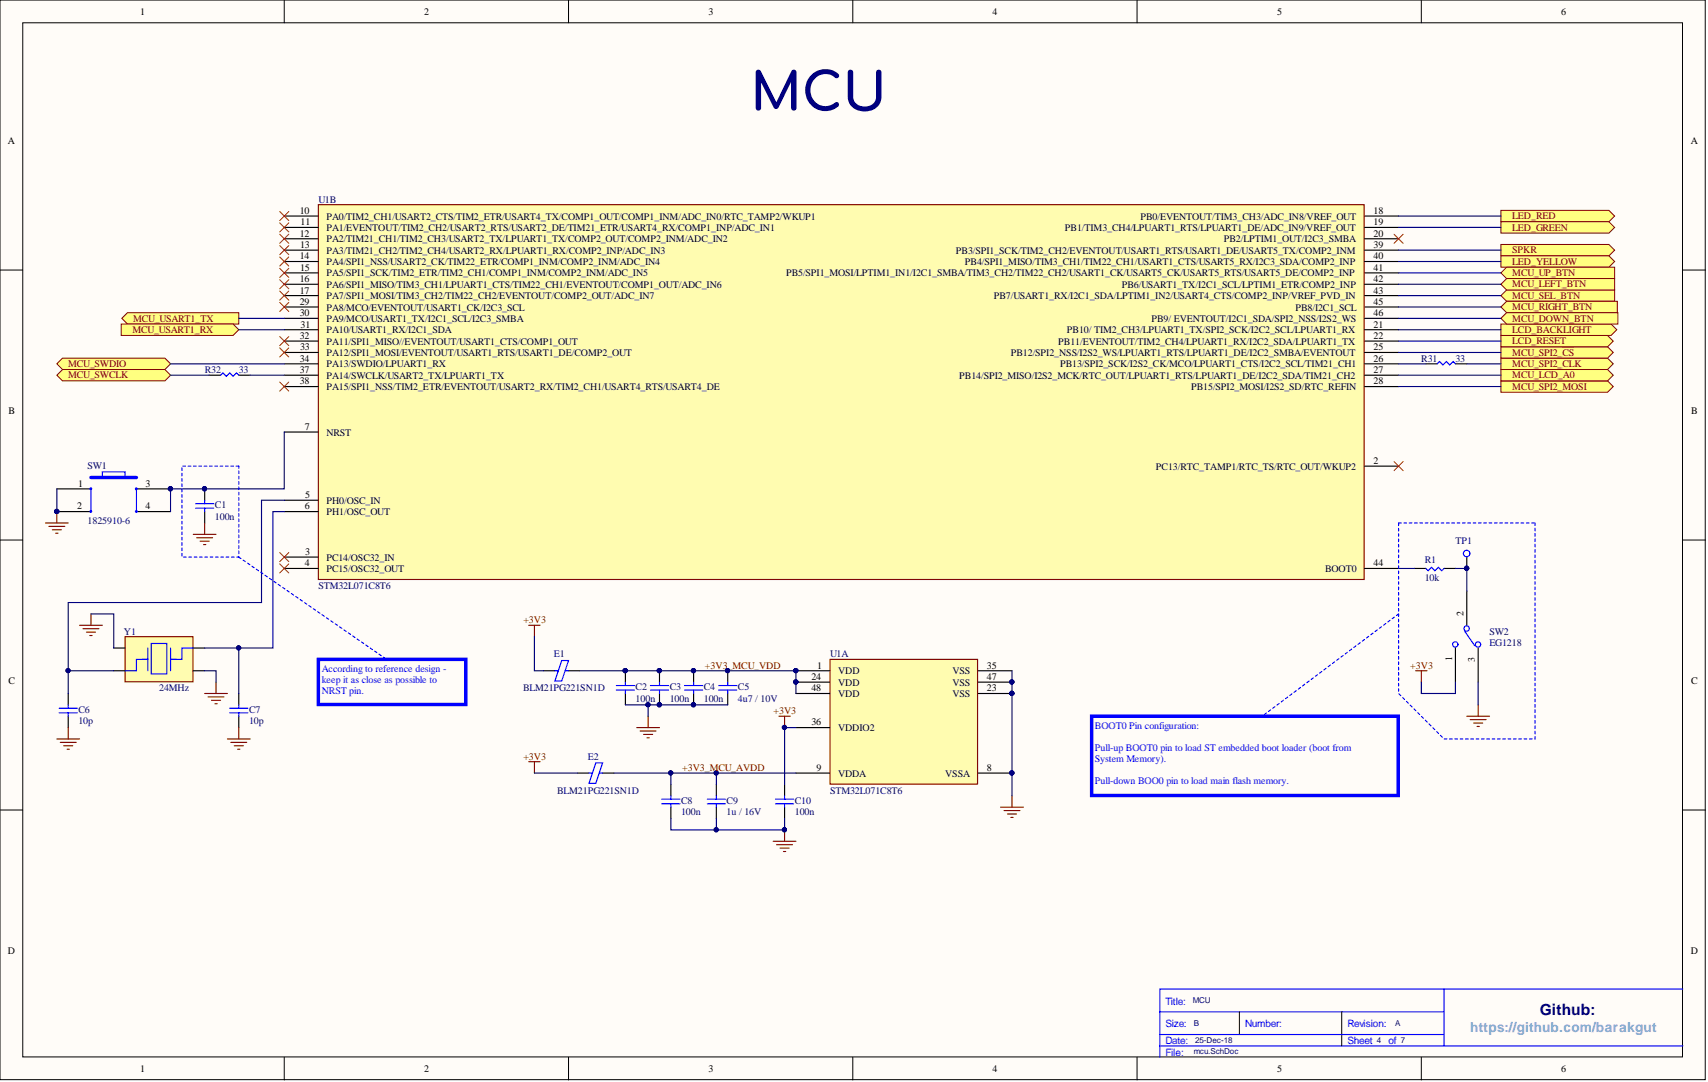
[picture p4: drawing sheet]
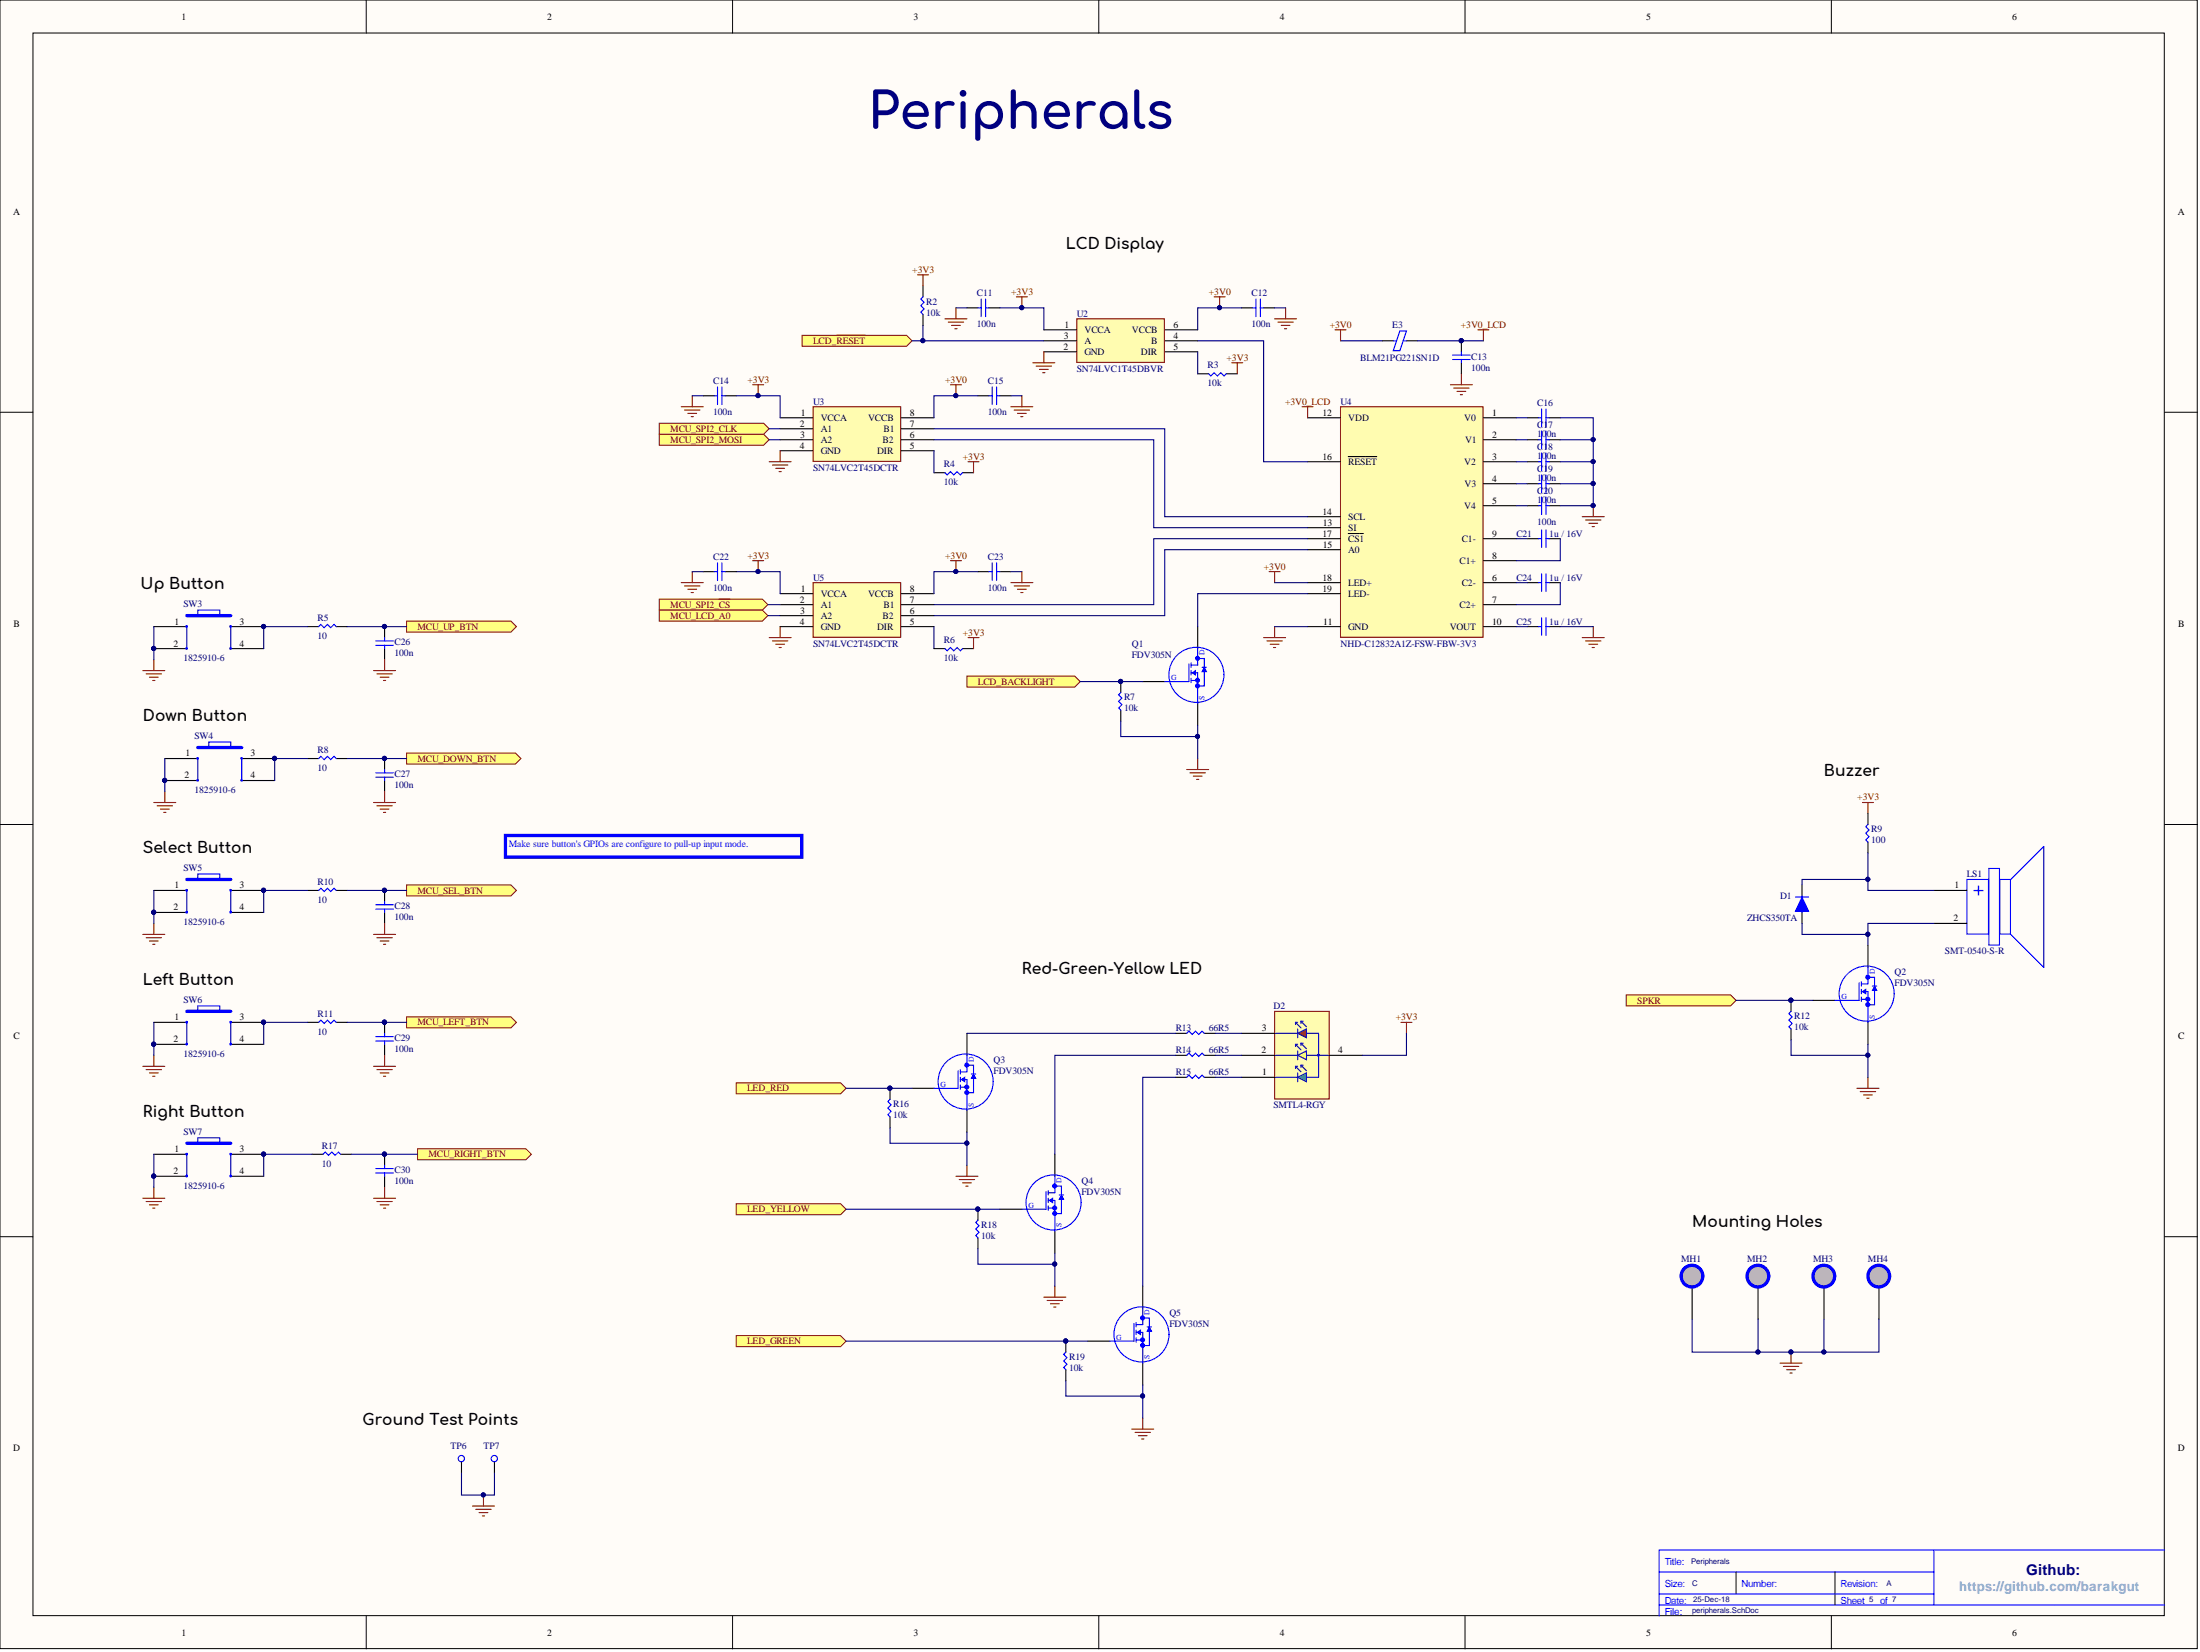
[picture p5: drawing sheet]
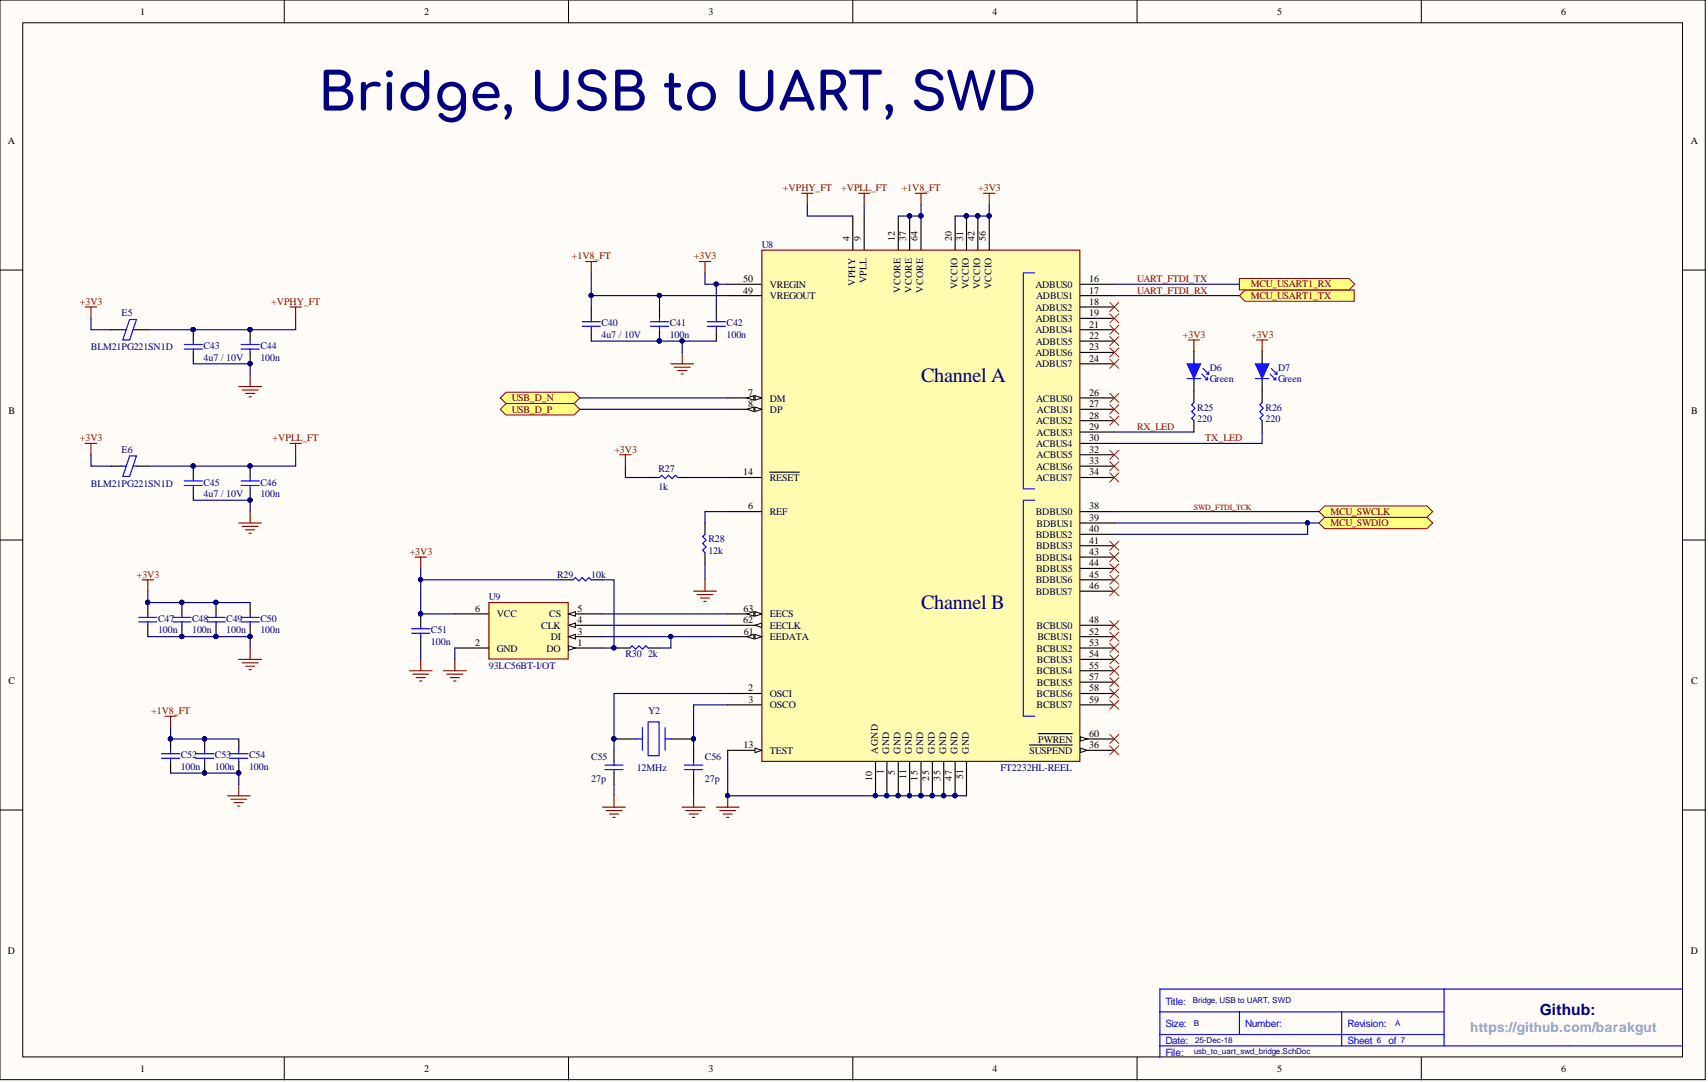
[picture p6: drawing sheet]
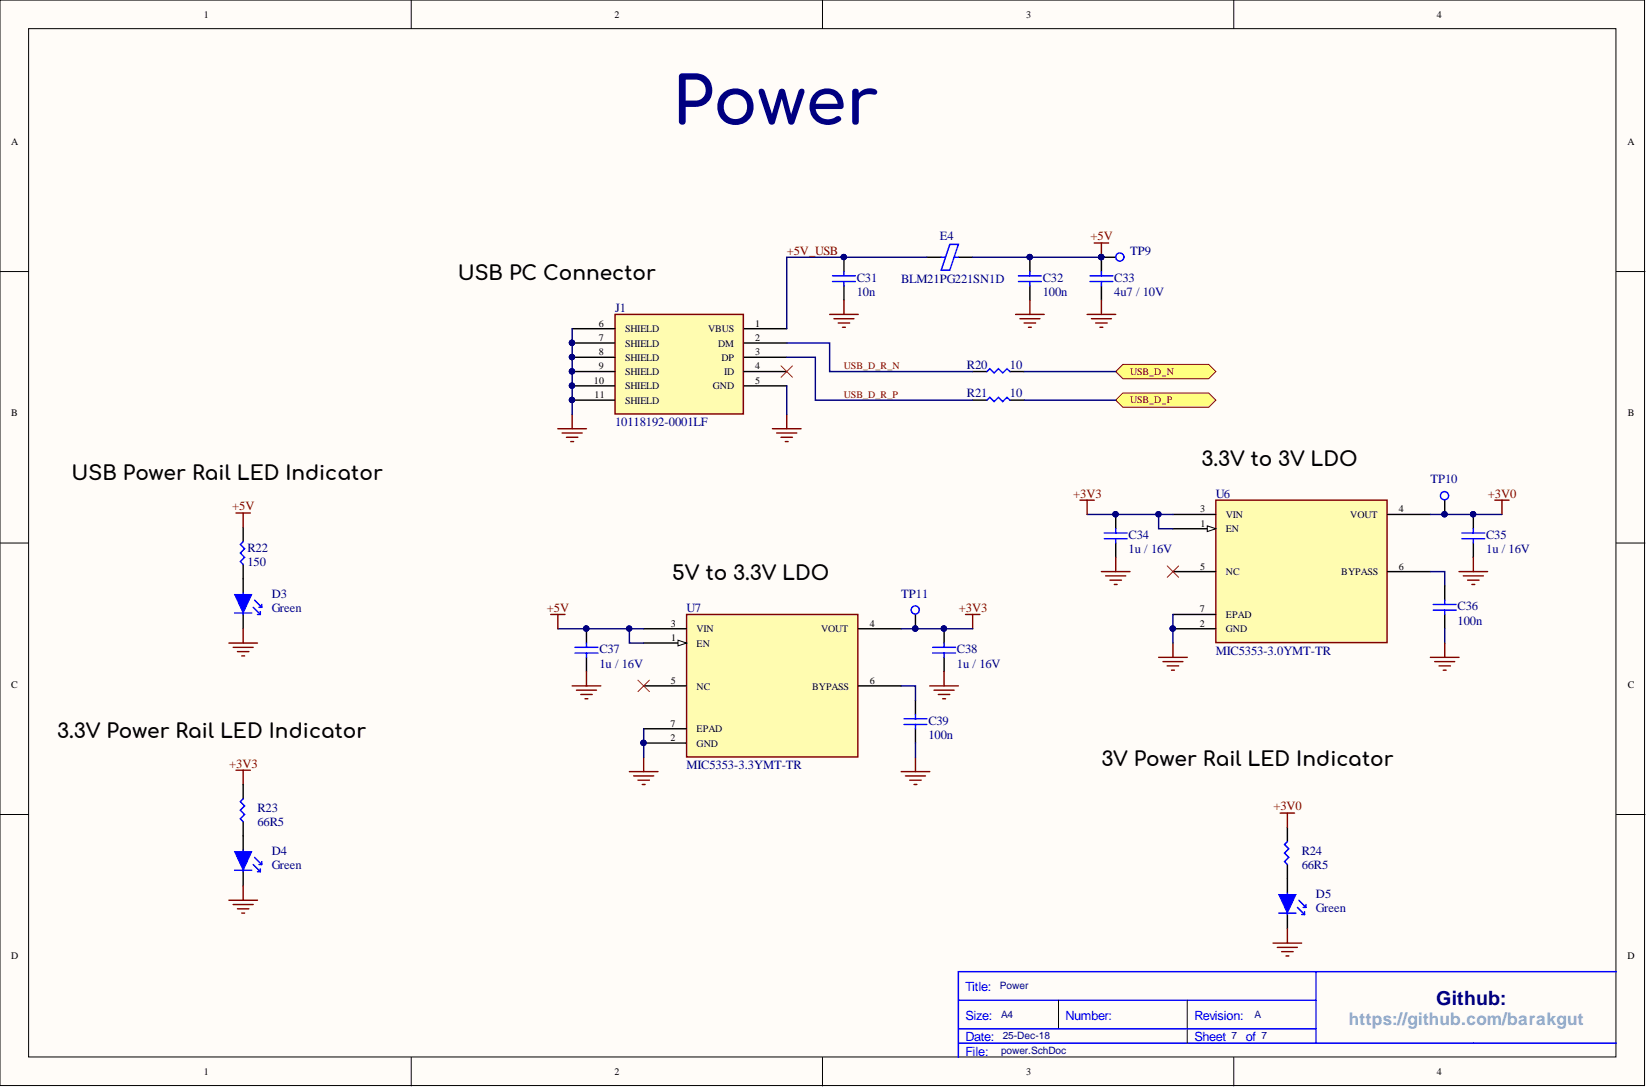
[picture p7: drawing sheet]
# Altium project rookieboard.PrjPcb
7 sheets, 136 parts. Net scope: flat (ports and power ports of the same name join across sheets).
Board file: rookieboard_macrofab.PcbDoc
Sheets:
  cover_page.SchDoc
  block_diagram.SchDoc
  power_deliver_diagram.SchDoc
  mcu.SchDoc
  peripherals.SchDoc
  usb_to_uart_swd_bridge.SchDoc
  power.SchDoc

## Sheet cover_page.SchDoc: Cover Page
size B; Organization: Altium Limited; Address1: L3, 12a Rodborough Rd; Address2: Frenchs Forest; Address3: NSW; Address4: Australia 2086; Revision: A; SheetNumber: 1; SheetTotal: 7; Variant: Prototype

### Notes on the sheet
- By: Barak Gutman
- Page #
- Table Of Content
- Page Name
- License
- 1
- Cover Page
- 2
- Block Diagram
- 3
- Power Deliver Diagram
- 4
- 5
- Peripherals
- MCU
- 6
- Bridge, USB to UART, SWD
- 7
- Power
- Revision History
- 23/12/18
- Date
- Description
- Initial Release
- Attribution-ShareAlike 4.0 International (CC BY-SA 4.0)
  ===================================
  This is a human-readable summary of (and not a substitute for) the license.
  read the full license at https://creativecommons.org/licenses/by-sa/4.0/legalcode.
  You are free to:
  -------------------
  Share — copy and redistribute the material in any medium or format
  Adapt — remix, transform, and build upon the material
  for any purpose, even commercially.
  This license is acceptable for Free Cultural Works.
  The licensor cannot revoke these freedoms as long as you follow the license terms.
  Under the following terms:
  -------------------
  Attribution — You must give appropriate credit, provide a link to the license, and indicate if changes were made. You may do so in any reasonable manner, but not in any way that suggests the licensor endorses you or your use.
  ShareAlike — If you remix, transform, or build upon the material, you must distribute your contributions under the same license as the original.
  No additional restrictions — You may not apply legal terms or technological measures that legally restrict others from doing anything the license permits.
  Notices:
  -------------------
  You do not have to comply with the license for elements of the material in the public domain or where your use is permitted by an applicable exception or limitation.
  No warranties are given. The license may not give you all of the permissions necessary for your intended use. For example, other rights such as publicity, privacy, or moral rights may limit how you use the material.

## Sheet block_diagram.SchDoc: Block Diagram
size B; Organization: Altium Limited; Address1: L3, 12a Rodborough Rd; Address2: Frenchs Forest; Address3: NSW; Address4: Australia 2086; Revision: A; SheetNumber: 2; SheetTotal: 7

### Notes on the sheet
- Block Diagram
- SPI2
- GPIO
- SPI
- A0
- RESET
- Channel A
- USART1
- BOOT
- Channel B
- SWD
- STM32L071C8T6
  MCU
- Slide Switch
- NHD-C12832A1Z-FSW-FBW-3V3
  LCD Display
- FT2232HL-REEL
  USB to Serial Bridge
- USB
- GPIOs
- TIM3_CH4
- TIM3_CH3
- TIM3_CH1
- TIM2_CH2
- 24MHz Crystal
- USB 2.0
- 6x Tactile
  Buttons
- RGY LED
- Buzzer
- Power
- LDO
  5V to 3.3V
- LDO
  3.3V to 3V

## Sheet power_deliver_diagram.SchDoc: Power Deliver Diagram
size B; Organization: Altium Limited; Address1: L3, 12a Rodborough Rd; Address2: Frenchs Forest; Address3: NSW; Address4: Australia 2086; Revision: A; SheetNumber: 3; SheetTotal: 7

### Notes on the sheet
- Power Deliver Diagram
- USB VBUS
- Imax = 0.5A
- Imax = 0.5A, Pd(max) = 1.082W
- MIC5353 LDO
- LCD
- [5V 0.294A]
- Loss = 0.466W
- [5V 0.274A]
- [3.3V 0.274A]
- Eff = 66%
- Loss = 0.015W
- [3.3V 0.051A]
- [3V 0.051A]
- Eff = 90%
- [3V 0.03A]
  [3V 0.001A]
- P = 0.1W
- Buzzer
- [3.3V  0.03A]
- FT2232H
- P = 0.34W
- [3.3V  0.1A]
  [3.3V 0.003A]
- MCU
- P = 0.033W
- [3.3V 0.01A]
- [3.3V 0.06A]
- RGY LED
- P = 0.2W
- Power LEDs
- [5V 0.02A]
  [3.3V 0.02A]
  [3V 0.02A]
- P = 0.23W
- Total Input Power:        1.47W
  Total Output Power:   1.003W
  Total Power Loss:        0.467W
  Total Efficiency:         68.231%

## Sheet mcu.SchDoc: MCU
size B; Organization: Altium Limited; Address1: L3, 12a Rodborough Rd; Address2: Frenchs Forest; Address3: NSW; Address4: Australia 2086; Revision: A; SheetNumber: 4; SheetTotal: 7

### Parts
C1  100n  [C0402]
C2  100n  [C0402]
C3  100n  [C0402]
C4  100n  [C0402]
C5  4u7 / 10V  [C0805]
C6  10p  [C0402]
C7  10p  [C0402]
C8  100n  [C0402]
C9  1u / 16V  [C0805]
C10  100n  [C0402]
E1  BLM21PG221SN1D  [R0805]
E2  BLM21PG221SN1D  [R0805]
R1  10k  [R0805]
R31  33  [R0402]
R32  33  [R0402]
SW1  1825910-6  [1825910-6]
SW2  EG1218  [EG1218]
TP1  Test Pad 1mm  [TP_1MM]  (value not drawn)  (no BOM)
U1  STM32L071C8T6  [LQFP48]  (parts A,B of 2)
Y1  24MHz  [ABM10AIG-24.000MHZ-4Z-T3]

### Ports
LCD_BACKLIGHT (out), LCD_~{RESET} (out), LED_GREEN (out), LED_RED (out), LED_YELLOW (out), MCU_DOWN_BTN (in), MCU_LCD_A0 (out), MCU_LEFT_BTN (in), MCU_RIGHT_BTN (in), MCU_SEL_BTN (in), MCU_SPI2_CLK (out), MCU_SPI2_MOSI (out), MCU_SPI2_~{CS} (out), MCU_SWCLK (bidir), MCU_SWDIO (bidir), MCU_UP_BTN (in), MCU_USART1_RX (in), MCU_USART1_TX (out), SPKR (out)

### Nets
+3V3: C10.2 E1.1 E2.1 SW2.1 U1.36(VDDIO2)
GND: C1.1 C2.1 C3.1 C4.1 C5.1 C6.1 C7.1 C8.1 C9.1 C10.1 SW1.1 SW1.2 SW2.3 U1.8(VSSA) U1.23(VSS) U1.35(VSS) U1.47(VSS) Y1.2 Y1.4
+3V3_MCU_AVDD: C8.2 C9.2 E2.2 U1.9(VDDA)
+3V3_MCU_VDD: C2.2 C3.2 C4.2 C5.2 E1.2 U1.1(VDD) U1.24(VDD) U1.48(VDD)
SWD_FTDI_TCK: R32.1 ; port MCU_SWCLK
UART_FTDI_RX: U1.30(PA9/MCO/USART1_TX/I2C1_SCL/I2C3_SMBA) ; port MCU_USART1_TX
UART_FTDI_TX: U1.31(PA10/USART1_RX/I2C1_SDA) ; port MCU_USART1_RX
NetC1_2: C1.2 SW1.3 SW1.4 U1.7(NRST)
NetC6_2: C6.2 U1.5(PH0/OSC_IN) Y1.1
NetC7_2: C7.2 U1.6(PH1/OSC_OUT) Y1.3
NetC26_2: U1.41(PB5/SPI1_MOSI/LPTIM1_IN1/I2C1_SMBA/TIM3_CH2/TIM22_CH2/USART1_CK/USART5_CK/USART5_RTS/USART5_DE/COMP2_INP) ; port MCU_UP_BTN
NetC27_2: U1.46(PB9/_EVENTOUT/I2C1_SDA/SPI2_NSS/I2S2_WS) ; port MCU_DOWN_BTN
NetC28_2: U1.43(PB7/USART1_RX/I2C1_SDA/LPTIM1_IN2/USART4_CTS/COMP2_INP/VREF_PVD_IN) ; port MCU_SEL_BTN
NetC29_2: U1.42(PB6/USART1_TX/I2C1_SCL/LPTIM1_ETR/COMP2_INP) ; port MCU_LEFT_BTN
NetC30_2: U1.45(PB8/I2C1_SCL) ; port MCU_RIGHT_BTN
NetQ1_1: U1.21(PB10/_TIM2_CH3/LPUART1_TX/SPI2_SCK/I2C2_SCL/LPUART1_RX) ; port LCD_BACKLIGHT
NetQ2_1: U1.39(PB3/SPI1_SCK/TIM2_CH2/EVENTOUT/USART1_RTS/USART1_DE/USART5_TX/COMP2_INM) ; port SPKR
NetQ3_1: U1.18(PB0/EVENTOUT/TIM3_CH3/ADC_IN8/VREF_OUT) ; port LED_RED
NetQ4_1: U1.40(PB4/SPI1_MISO/TIM3_CH1/TIM22_CH1/USART1_CTS/USART5_RX/I2C3_SDA/COMP2_INP) ; port LED_YELLOW
NetQ5_1: U1.19(PB1/TIM3_CH4/LPUART1_RTS/LPUART1_DE/ADC_IN9/VREF_OUT) ; port LED_GREEN
NetR1_1: R1.1 SW2.2 TP1.1
NetR1_2: R1.2 U1.44(BOOT0)
NetR2_1: U1.22(PB11/EVENTOUT/TIM2_CH4/LPUART1_RX/I2C2_SDA/LPUART1_TX) ; port LCD_~{RESET}
NetR31_1: R31.1 U1.26(PB13/SPI2_SCK/I2S2_CK/MCO/LPUART1_CTS/I2C2_SCL/TIM21_CH1)
NetR31_2: R31.2 ; port MCU_SPI2_CLK
NetR32_2: R32.2 U1.37(PA14/SWCLK/USART2_TX/LPUART1_TX)
NetU1_25: U1.25(PB12/SPI2_NSS/I2S2_WS/LPUART1_RTS/LPUART1_DE/I2C2_SMBA/EVENTOUT) ; port MCU_SPI2_~{CS}
NetU1_27: U1.27(PB14/SPI2_MISO/I2S2_MCK/RTC_OUT/LPUART1_RTS/LPUART1_DE/I2C2_SDA/TIM21_CH2) ; port MCU_LCD_A0
NetU1_28: U1.28(PB15/SPI2_MOSI/I2S2_SD/RTC_REFIN) ; port MCU_SPI2_MOSI
NetU1_34: U1.34(PA13/SWDIO/LPUART1_RX) ; port MCU_SWDIO

Not connected (* = marked no-connect by the designer): U1 2(PC13/RTC_TAMP1/RTC_TS/RTC_OUT/WKUP2)* 3(PC14/OSC32_IN)* 4(PC15/OSC32_OUT)* 10(PA0/TIM2_CH1/USART2_CTS/TIM2_ETR/USART4_TX/COMP1_OUT/COMP1_INM/ADC_IN0/RTC_TAMP2/WKUP1)* 11(PA1/EVENTOUT/TIM2_CH2/USART2_RTS/USART2_DE/TIM21_ETR/USART4_RX/COMP1_INP/ADC_IN1)* 12(PA2/TIM21_CH1/TIM2_CH3/USART2_TX/LPUART1_TX/COMP2_OUT/COMP2_INM/ADC_IN2)* 13(PA3/TIM21_CH2/TIM2_CH4/USART2_RX/LPUART1_RX/COMP2_INP/ADC_IN3)* 14(PA4/SPI1_NSS/USART2_CK/TIM22_ETR/COMP1_INM/COMP2_INM/ADC_IN4)* 15(PA5/SPI1_SCK/TIM2_ETR/TIM2_CH1/COMP1_INM/COMP2_INM/ADC_IN5)* 16(PA6/SPI1_MISO/TIM3_CH1/LPUART1_CTS/TIM22_CH1/EVENTOUT/COMP1_OUT/ADC_IN6)* 17(PA7/SPI1_MOSI/TIM3_CH2/TIM22_CH2/EVENTOUT/COMP2_OUT/ADC_IN7)* 20(PB2/LPTIM1_OUT/I2C3_SMBA)* 29(PA8/MCO/EVENTOUT/USART1_CK/I2C3_SCL)* 32(PA11/SPI1_MISO//EVENTOUT/USART1_CTS/COMP1_OUT)* 33(PA12/SPI1_MOSI/EVENTOUT/USART1_RTS/USART1_DE/COMP2_OUT)* 38(PA15/SPI1_NSS/TIM2_ETR/EVENTOUT/USART2_RX/TIM2_CH1/USART4_RTS/USART4_DE)*

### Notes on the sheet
- MCU
- According to reference design - keep it as close as possible to NRST pin.
- BOOT0 Pin configuration:
  Pull-up BOOT0 pin to load ST embedded boot loader (boot from System Memory).
  Pull-down BOO0 pin to load main flash memory.

## Sheet peripherals.SchDoc: Peripherals
size C; Organization: Altium Limited; Address1: L3, 12a Rodborough Rd; Address2: Frenchs Forest; Address3: NSW; Address4: Australia 2086; Revision: A; SheetNumber: 5; SheetTotal: 7

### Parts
C11  100n  [C0402]
C12  100n  [C0402]
C13  100n  [C0402]
C14  100n  [C0402]
C15  100n  [C0402]
C16  100n  [C0402]
C17  100n  [C0402]
C18  100n  [C0402]
C19  100n  [C0402]
C20  100n  [C0402]
C21  1u / 16V  [C0805]
C22  100n  [C0402]
C23  100n  [C0402]
C24  1u / 16V  [C0805]
C25  1u / 16V  [C0805]
C26  100n  [C0402]
C27  100n  [C0402]
C28  100n  [C0402]
C29  100n  [C0402]
C30  100n  [C0402]
D1  ZHCS350TA  [DIODE_SOD-523]
D2  SMTL4-RGY  [SMTL4-RGY]
E3  BLM21PG221SN1D  [R0805]
LS1  SMT-0540-S-R  [SMT-0540-S-R]
MH1  Mounting Hole 7.4mm, 3.2mm  [MH_7.4mm_3.2mm]  (value not drawn)  (no BOM)
MH2  Mounting Hole 7.4mm, 3.2mm  [MH_7.4mm_3.2mm]  (value not drawn)  (no BOM)
MH3  Mounting Hole 7.4mm, 3.2mm  [MH_7.4mm_3.2mm]  (value not drawn)  (no BOM)
MH4  Mounting Hole 7.4mm, 3.2mm  [MH_7.4mm_3.2mm]  (value not drawn)  (no BOM)
Q1  FDV305N  [FDV305N_SOT-23-3]
Q2  FDV305N  [FDV305N_SOT-23-3]
Q3  FDV305N  [FDV305N_SOT-23-3]
Q4  FDV305N  [FDV305N_SOT-23-3]
Q5  FDV305N  [FDV305N_SOT-23-3]
R2  10k  [R0805]
R3  10k  [R0805]
R4  10k  [R0805]
R5  10  [R0402]
R6  10k  [R0805]
R7  10k  [R0805]
R8  10  [R0402]
R9  100  [R0805]
R10  10  [R0402]
R11  10  [R0402]
R12  10k  [R0805]
R13  66R5  [R0805]
R14  66R5  [R0805]
R15  66R5  [R0805]
R16  10k  [R0805]
R17  10  [R0402]
R18  10k  [R0805]
R19  10k  [R0805]
SW3  1825910-6  [1825910-6]
SW4  1825910-6  [1825910-6]
SW5  1825910-6  [1825910-6]
SW6  1825910-6  [1825910-6]
SW7  1825910-6  [1825910-6]
TP6  Test Pad 1mm  [TP_1MM]  (value not drawn)  (no BOM)
TP7  Test Pad 1mm  [TP_1MM]  (value not drawn)  (no BOM)
U2  SN74LVC1T45DBVR  [SOT-23-6]
U3  SN74LVC2T45DCTR  [SOP8]
U4  NHD-C12832A1Z-FSW-FBW-3V3  [NHD-C12832A1Z-FSW-FBW-3V3]
U5  SN74LVC2T45DCTR  [SOP8]

### Ports
LCD_BACKLIGHT (in), LCD_~{RESET} (in), LED_GREEN (in), LED_RED (in), LED_YELLOW (in), MCU_DOWN_BTN (out), MCU_LCD_A0 (in), MCU_LEFT_BTN (out), MCU_RIGHT_BTN (out), MCU_SEL_BTN (out), MCU_SPI2_CLK (in), MCU_SPI2_MOSI (in), MCU_SPI2_~{CS} (in), MCU_UP_BTN (out), SPKR (in)

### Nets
+3V0: C12.1 C15.2 C23.2 E3.1 U2.6(VCCB) U3.8(VCCB) U4.18(LED+) U5.8(VCCB)
+3V0_LCD: C13.2 E3.2 U4.12(VDD)
+3V3: C11.2 C14.2 C22.2 D2.4(COMMON_ANODE) R2.2 R3.1 R4.1 R6.1 R9.2 U2.1(VCCA) U3.1(VCCA) U5.1(VCCA)
GND: C11.1 C12.2 C13.1 C14.1 C15.1 C16.2 C17.2 C18.2 C19.2 C20.2 C22.1 C23.1 C25.1 C26.1 C27.1 C28.1 C29.1 C30.1 MH1.1 MH2.1 MH3.1 MH4.1 Q1.2(S) Q2.2(S) Q3.2(S) Q4.2(S) Q5.2(S) R7.1 R12.1 R16.1 R18.1 R19.1 SW3.1 SW3.2 SW4.1 SW4.2 SW5.1 SW5.2 SW6.1 SW6.2 SW7.1 SW7.2 TP6.1 TP7.1 U2.2(GND) U3.4(GND) U4.11(GND) U5.4(GND)
NetC16_1: C16.1 U4.1(V0)
NetC17_1: C17.1 U4.2(V1)
NetC18_1: C18.1 U4.3(V2)
NetC19_1: C19.1 U4.4(V3)
NetC20_1: C20.1 U4.5(V4)
NetC21_1: C21.1 U4.8(C1+)
NetC21_2: C21.2 U4.9(C1-)
NetC24_1: C24.1 U4.7(C2+)
NetC24_2: C24.2 U4.6(C2-)
NetC25_2: C25.2 U4.10(VOUT)
NetC26_2: C26.2 R5.2 ; port MCU_UP_BTN
NetC27_2: C27.2 R8.2 ; port MCU_DOWN_BTN
NetC28_2: C28.2 R10.2 ; port MCU_SEL_BTN
NetC29_2: C29.2 R11.2 ; port MCU_LEFT_BTN
NetC30_2: C30.2 R17.2 ; port MCU_RIGHT_BTN
NetD1_1: D1.1(A) LS1.2(+) Q2.3(D)
NetD1_2: D1.2(K) LS1.1(+) R9.1
NetD2_1: D2.1(GREEN_CATHODE) R15.2
NetD2_2: D2.2(YELLOW_CATHODE) R14.2
NetD2_3: D2.3(RED_CATHODE) R13.2
NetQ1_1: Q1.1(G) R7.2 ; port LCD_BACKLIGHT
NetQ1_3: Q1.3(D) U4.19(LED-)
NetQ2_1: Q2.1(G) R12.2 ; port SPKR
NetQ3_1: Q3.1(G) R16.2 ; port LED_RED
NetQ3_3: Q3.3(D) R13.1
NetQ4_1: Q4.1(G) R18.2 ; port LED_YELLOW
NetQ4_3: Q4.3(D) R14.1
NetQ5_1: Q5.1(G) R19.2 ; port LED_GREEN
NetQ5_3: Q5.3(D) R15.1
NetR2_1: R2.1 U2.3(A) ; port LCD_~{RESET}
NetR3_2: R3.2 U2.5(DIR)
NetR4_2: R4.2 U3.5(DIR)
NetR5_1: R5.1 SW3.3 SW3.4
NetR6_2: R6.2 U5.5(DIR)
NetR8_1: R8.1 SW4.3 SW4.4
NetR10_1: R10.1 SW5.3 SW5.4
NetR11_1: R11.1 SW6.3 SW6.4
NetR17_1: R17.1 SW7.3 SW7.4
NetR31_2: U3.2(A1) ; port MCU_SPI2_CLK
NetU1_25: U5.2(A1) ; port MCU_SPI2_~{CS}
NetU1_27: U5.3(A2) ; port MCU_LCD_A0
NetU1_28: U3.3(A2) ; port MCU_SPI2_MOSI
NetU2_4: U2.4(B) U4.16(~{RESET})
NetU3_6: U3.6(B2) U4.13(SI)
NetU3_7: U3.7(B1) U4.14(SCL)
NetU4_15: U4.15(A0) U5.6(B2)
NetU4_17: U4.17(~{CS1}) U5.7(B1)

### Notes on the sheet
- Peripherals
- LCD Display
- (near SW3) Up Button
- Down Button
- Buzzer
- Select Button
- Make sure button's GPIOs are configure to pull-up input mode.
- Left Button
- Red-Green-Yellow LED
- Right Button
- Mounting Holes
- Ground Test Points

## Sheet usb_to_uart_swd_bridge.SchDoc: Bridge, USB to UART, SWD
size B; Organization: Altium Limited; Address1: L3, 12a Rodborough Rd; Address2: Frenchs Forest; Address3: NSW; Address4: Australia 2086; Revision: A; SheetNumber: 6; SheetTotal: 7

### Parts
C40  4u7 / 10V  [C0805]
C41  100n  [C0402]
C42  100n  [C0402]
C43  4u7 / 10V  [C0805]
C44  100n  [C0402]
C45  4u7 / 10V  [C0805]
C46  100n  [C0402]
C47  100n  [C0402]
C48  100n  [C0402]
C49  100n  [C0402]
C50  100n  [C0402]
C51  100n  [C0402]
C52  100n  [C0402]
C53  100n  [C0402]
C54  100n  [C0402]
C55  27p  [C0402]
C56  27p  [C0402]
D6  Green  [150141VS73100_LED]
D7  Green  [150141VS73100_LED]
E5  BLM21PG221SN1D  [R0805]
E6  BLM21PG221SN1D  [R0805]
R25  220  [R0805]
R26  220  [R0805]
R27  1k  [R0805]
R28  12k  [R0805]
R29  10k  [R0805]
R30  2k  [R0805]
U8  FT2232HL-REEL  [LQFP64]
U9  93LC56BT-I/OT  [SOT-23-6]
Y2  12MHz  [ABLS7M2-12.000MHZ-D-2Y-T]

### Ports
MCU_SWCLK (bidir), MCU_SWDIO (bidir), MCU_USART1_RX (out), MCU_USART1_TX (in), USB_D_N (bidir), USB_D_P (bidir)

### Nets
+1V8_FT: C40.2 C41.2 C52.2 C53.2 C54.2 U8.12(VCORE) U8.37(VCORE) U8.49(VREGOUT) U8.64(VCORE)
+3V3: C42.2 C47.2 C48.2 C49.2 C50.2 C51.2 D6.2(A) D7.2(A) E5.1 E6.1 R27.1 R29.1 U8.20(VCCIO) U8.31(VCCIO) U8.42(VCCIO) U8.50(VREGIN) U8.56(VCCIO) U9.6(VCC)
+VPHY_FT: C43.2 C44.2 E5.2 U8.4(VPHY)
+VPLL_FT: C45.2 C46.2 E6.2 U8.9(VPLL)
GND: C40.1 C41.1 C42.1 C43.1 C44.1 C45.1 C46.1 C47.1 C48.1 C49.1 C50.1 C51.1 C52.1 C53.1 C54.1 C55.1 C56.1 R28.1 U8.1(GND) U8.5(GND) U8.10(AGND) U8.11(GND) U8.13(TEST) U8.15(GND) U8.25(GND) U8.35(GND) U8.47(GND) U8.51(GND) U9.2(GND)
RX_LED: R25.1 U8.29(ACBUS3)
SWD_FTDI_TCK: U8.38(BDBUS0) ; port MCU_SWCLK
TX_LED: R26.1 U8.30(ACBUS4)
UART_FTDI_RX: U8.17(ADBUS1) ; port MCU_USART1_TX
UART_FTDI_TX: U8.16(ADBUS0) ; port MCU_USART1_RX
NetC55_2: C55.2 U8.2(OSCI) Y2.2
NetC56_2: C56.2 U8.3(OSCO) Y2.1
NetD6_1: D6.1(K) R25.2
NetD7_1: D7.1(K) R26.2
NetR20_2: U8.7(DM) ; port USB_D_N
NetR21_2: U8.8(DP) ; port USB_D_P
NetR27_2: R27.2 U8.14(~{RESET})
NetR28_2: R28.2 U8.6(REF)
NetR29_2: R29.2 R30.1 U9.1(DO)
NetR30_2: R30.2 U8.61(EEDATA) U9.3(DI)
NetU1_34: U8.39(BDBUS1) U8.40(BDBUS2) ; port MCU_SWDIO
NetU8_62: U8.62(EECLK) U9.4(CLK)
NetU8_63: U8.63(EECS) U9.5(CS)

Not connected (* = marked no-connect by the designer): U8 18(ADBUS2)* 19(ADBUS3)* 21(ADBUS4)* 22(ADBUS5)* 23(ADBUS6)* 24(ADBUS7)* 26(ACBUS0)* 27(ACBUS1)* 28(ACBUS2)* 32(ACBUS5)* 33(ACBUS6)* 34(ACBUS7)* 36(~{SUSPEND})* 41(BDBUS3)* 43(BDBUS4)* 44(BDBUS5)* 45(BDBUS6)* 46(BDBUS7)* 48(BCBUS0)* 52(BCBUS1)* 53(BCBUS2)* 54(BCBUS3)* 55(BCBUS4)* 57(BCBUS5)* 58(BCBUS6)* 59(BCBUS7)* 60(~{PWREN})*

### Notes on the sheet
- Bridge, USB to UART, SWD

## Sheet power.SchDoc: Power
size A4; Organization: Altium Limited; Address1: L3, 12a Rodborough Rd; Address2: Frenchs Forest; Address3: NSW; Address4: Australia 2086; Revision: A; SheetNumber: 7; SheetTotal: 7

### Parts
C31  10n  [C0402]
C32  100n  [C0402]
C33  4u7 / 10V  [C0805]
C34  1u / 16V  [C0805]
C35  1u / 16V  [C0805]
C36  100n  [C0402]
C37  1u / 16V  [C0805]
C38  1u / 16V  [C0805]
C39  100n  [C0402]
D3  Green  [150141VS73100_LED]
D4  Green  [150141VS73100_LED]
D5  Green  [150141VS73100_LED]
E4  BLM21PG221SN1D  [R0805]
J1  10118192-0001LF  [10118192-0001LF]
R20  10  [R0402]
R21  10  [R0402]
R22  150  [R0805]
R23  66R5  [R0805]
R24  66R5  [R0805]
TP9  Test Pad 1mm  [TP_1MM]  (value not drawn)  (no BOM)
TP10  Test Pad 1mm  [TP_1MM]  (value not drawn)  (no BOM)
TP11  Test Pad 1mm  [TP_1MM]  (value not drawn)  (no BOM)
U6  MIC5353-3.0YMT-TR  [6-MLF]
U7  MIC5353-3.3YMT-TR  [6-MLF]

### Ports
USB_D_N (bidir), USB_D_P (bidir)

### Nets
+3V0: C35.2 R24.2 TP10.1 U6.4(VOUT)
+3V3: C34.2 C38.2 R23.2 TP11.1 U6.1(EN) U6.3(VIN) U7.4(VOUT)
+5V: C32.2 C33.2 C37.2 E4.2 R22.2 TP9.1 U7.1(EN) U7.3(VIN)
GND: C31.1 C32.1 C33.1 C34.1 C35.1 C36.1 C37.1 C38.1 C39.1 D3.1(K) D4.1(K) D5.1(K) J1.5(GND) J1.6(SHIELD) J1.7(SHIELD) J1.8(SHIELD) J1.9(SHIELD) J1.10(SHIELD) J1.11(SHIELD) U6.2(GND) U6.7(EPAD) U7.2(GND) U7.7(EPAD)
+5V_USB: C31.2 E4.1 J1.1(VBUS)
USB_D_R_N: J1.2(DM) R20.1
USB_D_R_P: J1.3(DP) R21.1
NetC36_2: C36.2 U6.6(BYPASS)
NetC39_2: C39.2 U7.6(BYPASS)
NetD3_2: D3.2(A) R22.1
NetD4_2: D4.2(A) R23.1
NetD5_2: D5.2(A) R24.1
NetR20_2: R20.2 ; port USB_D_N
NetR21_2: R21.2 ; port USB_D_P

Not connected (* = marked no-connect by the designer): J1 4(ID)*; U6 5(NC)*; U7 5(NC)*

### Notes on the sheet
- Power
- (near J1) USB PC Connector
- 3.3V to 3V LDO
- (near R22) USB Power Rail LED Indicator
- 5V to 3.3V LDO
- (near R23) 3.3V Power Rail LED Indicator
- 3V Power Rail LED Indicator

## Nets that join several sheets
+3V0: peripherals (8 pins), power (C35.2 R24.2 TP10.1 U6.4)
+3V3: mcu (5 pins), peripherals (12 pins), usb_to_uart_swd_bridge (18 pins), power (7 pins)
GND: mcu (19 pins), peripherals (48 pins), usb_to_uart_swd_bridge (29 pins), power (23 pins)
NetC26_2: mcu (U1.41), peripherals (C26.2 R5.2)
NetC27_2: mcu (U1.46), peripherals (C27.2 R8.2)
NetC28_2: mcu (U1.43), peripherals (C28.2 R10.2)
NetC29_2: mcu (U1.42), peripherals (C29.2 R11.2)
NetC30_2: mcu (U1.45), peripherals (C30.2 R17.2)
NetQ1_1: mcu (U1.21), peripherals (Q1.1 R7.2)
NetQ2_1: mcu (U1.39), peripherals (Q2.1 R12.2)
NetQ3_1: mcu (U1.18), peripherals (Q3.1 R16.2)
NetQ4_1: mcu (U1.40), peripherals (Q4.1 R18.2)
NetQ5_1: mcu (U1.19), peripherals (Q5.1 R19.2)
NetR2_1: mcu (U1.22), peripherals (R2.1 U2.3)
NetR20_2: usb_to_uart_swd_bridge (U8.7), power (R20.2)
NetR21_2: usb_to_uart_swd_bridge (U8.8), power (R21.2)
NetR31_2: mcu (R31.2), peripherals (U3.2)
NetU1_25: mcu (U1.25), peripherals (U5.2)
NetU1_27: mcu (U1.27), peripherals (U5.3)
NetU1_28: mcu (U1.28), peripherals (U3.3)
NetU1_34: mcu (U1.34), usb_to_uart_swd_bridge (U8.39 U8.40)
SWD_FTDI_TCK: mcu (R32.1), usb_to_uart_swd_bridge (U8.38)
UART_FTDI_RX: mcu (U1.30), usb_to_uart_swd_bridge (U8.17)
UART_FTDI_TX: mcu (U1.31), usb_to_uart_swd_bridge (U8.16)
